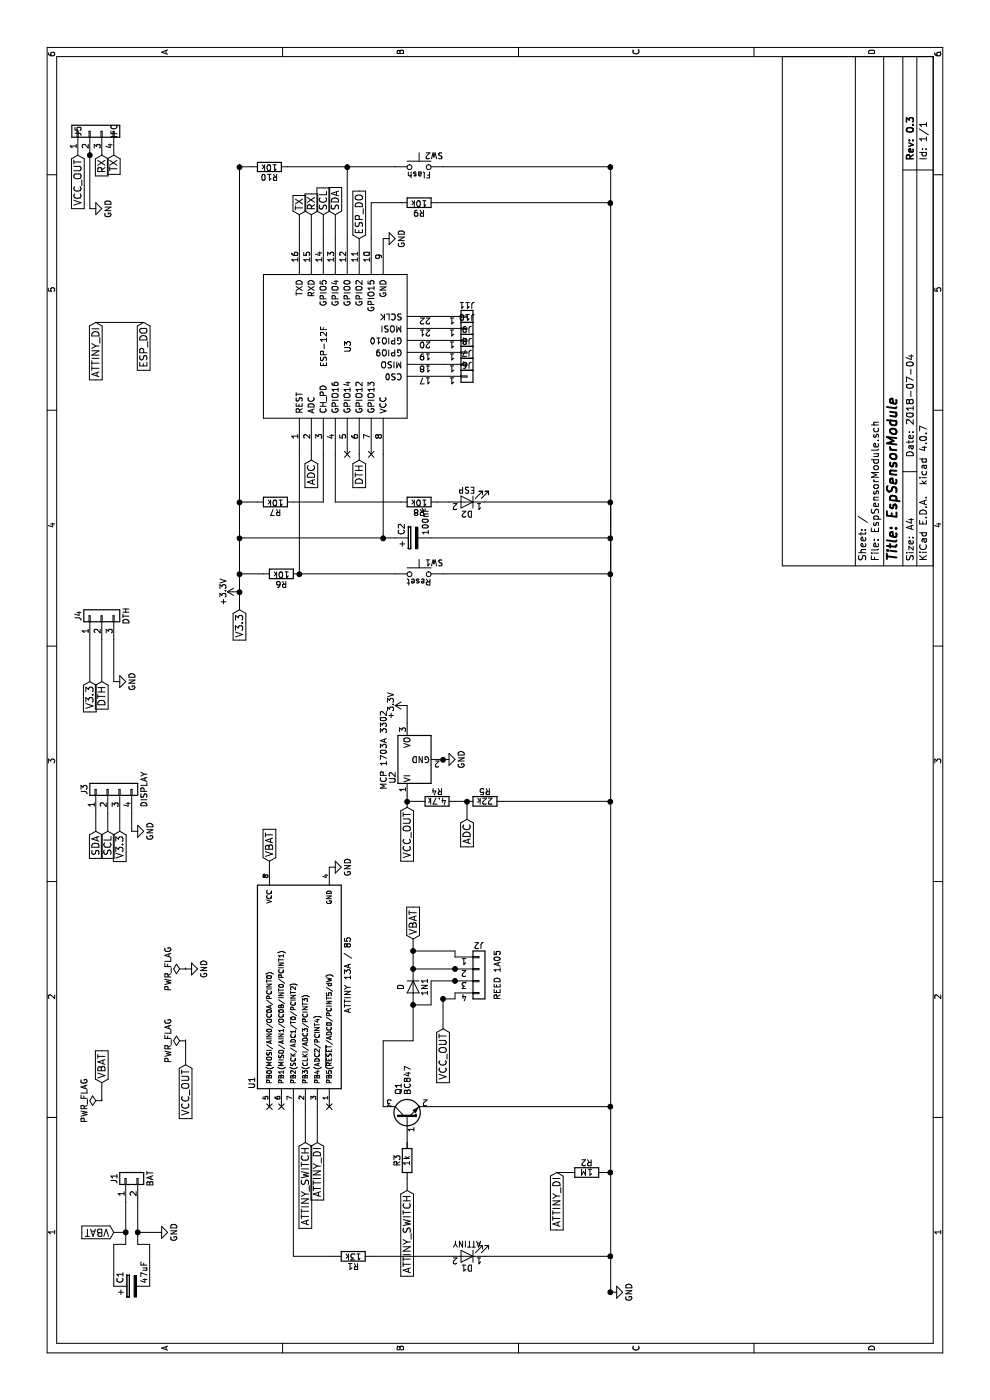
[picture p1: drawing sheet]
EESchema Schematic File Version 2
LIBS:power
LIBS:device
LIBS:switches
LIBS:relays
LIBS:motors
LIBS:transistors
LIBS:conn
LIBS:linear
LIBS:regul
LIBS:74xx
LIBS:cmos4000
LIBS:adc-dac
LIBS:memory
LIBS:xilinx
LIBS:microcontrollers
LIBS:dsp
LIBS:microchip
LIBS:analog_switches
LIBS:motorola
LIBS:texas
LIBS:intel
LIBS:audio
LIBS:interface
LIBS:digital-audio
LIBS:philips
LIBS:display
LIBS:cypress
LIBS:siliconi
LIBS:opto
LIBS:atmel
LIBS:contrib
LIBS:valves
LIBS:ESP8266
LIBS:EspSensorModule-cache
EELAYER 25 0
EELAYER END
$Descr A4 11693 8268
encoding utf-8
Sheet 1 1
Title "EspSensorModule"
Date "2018-07-04"
Rev "0.3"
Comp ""
Comment1 ""
Comment2 ""
Comment3 ""
Comment4 ""
$EndDescr
$Comp
L D 1N1
U 1 1
P 3450 3450
F 0 "1N1" H 3450 3550 50  0000 C CNN
F 1 "D" H 3450 3350 50  0000 C CNN
F 2 "Diodes_SMD:D_SMA_Handsoldering" H 3450 3450 50  0001 C CNN
F 3 "" H 3450 3450 50  0001 C CNN
	1    3450 3450
	-1   0    0    1   
$EndComp
$Comp
L R R3
U 1 1
P 2000 3400
F 0 "R3" V 2080 3400 50  0000 C CNN
F 1 "1k" V 2000 3400 50  0000 C CNN
F 2 "Resistors_SMD:R_0805_HandSoldering" V 1930 3400 50  0001 C CNN
F 3 "" H 2000 3400 50  0001 C CNN
	1    2000 3400
	0    -1   -1   0   
$EndComp
Text GLabel 1400 950  1    60   Input ~ 0
VBAT
Text GLabel 4500 2250 2    60   Input ~ 0
VBAT
Text GLabel 3850 3450 2    60   Input ~ 0
VBAT
Text GLabel 3100 3700 0    60   Input ~ 0
VCC_OUT
Text GLabel 2150 2650 0    60   Input ~ 0
ATTINY_DI
NoConn ~ 2450 2350
NoConn ~ 2450 2250
$Comp
L ESP-12F U3
U 1 1
P 8800 2800
F 0 "U3" H 8800 2700 50  0000 C CNN
F 1 "ESP-12F" H 8800 2900 50  0000 C CNN
F 2 "ESP8266:ESP-12E_SMD" H 8800 2800 50  0001 C CNN
F 3 "" H 8800 2800 50  0001 C CNN
	1    8800 2800
	1    0    0    -1  
$EndComp
$Comp
L MCP1703A-3302_SOT223 U2
U 1 1
P 5350 3400
F 0 "U2" H 5200 3525 50  0000 C CNN
F 1 "MCP 1703A 3302" H 5100 3600 50  0000 L CNN
F 2 "TO_SOT_Packages_SMD:SOT-223-3Lead_TabPin2" H 5350 3600 50  0001 C CNN
F 3 "" H 5350 3350 50  0001 C CNN
	1    5350 3400
	1    0    0    -1  
$EndComp
Text GLabel 4950 3400 0    60   Input ~ 0
VCC_OUT
$Comp
L R R4
U 1 1
P 5000 3650
F 0 "R4" V 5080 3650 50  0000 C CNN
F 1 "4.7k" V 5000 3650 50  0000 C CNN
F 2 "Resistors_SMD:R_0805_HandSoldering" V 4930 3650 50  0001 C CNN
F 3 "" H 5000 3650 50  0001 C CNN
	1    5000 3650
	1    0    0    -1  
$EndComp
$Comp
L R R5
U 1 1
P 5000 4050
F 0 "R5" V 5080 4050 50  0000 C CNN
F 1 "22k" V 5000 4050 50  0000 C CNN
F 2 "Resistors_SMD:R_0805_HandSoldering" V 4930 4050 50  0001 C CNN
F 3 "" H 5000 4050 50  0001 C CNN
	1    5000 4050
	1    0    0    -1  
$EndComp
Text GLabel 9900 2500 2    60   Input ~ 0
TX
Text GLabel 9900 2600 2    60   Input ~ 0
RX
Text GLabel 6000 750  0    60   Input ~ 0
V3.3
Text GLabel 6000 850  0    60   Input ~ 0
DTH
Text GLabel 7850 3000 0    60   Input ~ 0
DTH
$Comp
L R R8
U 1 1
P 7500 3500
F 0 "R8" V 7580 3500 50  0000 C CNN
F 1 "10k" V 7500 3500 50  0000 C CNN
F 2 "Resistors_SMD:R_0805_HandSoldering" V 7430 3500 50  0001 C CNN
F 3 "" H 7500 3500 50  0001 C CNN
	1    7500 3500
	-1   0    0    1   
$EndComp
$Comp
L LED D2
U 1 1
P 7500 3900
F 0 "D2" H 7500 4000 50  0000 C CNN
F 1 "ESP" H 7500 3800 50  0000 C CNN
F 2 "LEDs:LED_0805_HandSoldering" H 7500 3900 50  0001 C CNN
F 3 "" H 7500 3900 50  0001 C CNN
	1    7500 3900
	0    -1   -1   0   
$EndComp
Text GLabel 9700 3000 2    60   Input ~ 0
ESP_DO
$Comp
L R R6
U 1 1
P 6900 2350
F 0 "R6" V 6980 2350 50  0000 C CNN
F 1 "10k" V 6900 2350 50  0000 C CNN
F 2 "Resistors_SMD:R_0805_HandSoldering" V 6830 2350 50  0001 C CNN
F 3 "" H 6900 2350 50  0001 C CNN
	1    6900 2350
	-1   0    0    1   
$EndComp
$Comp
L SW_Push SW2
U 1 1
P 10300 3500
F 0 "SW2" H 10350 3600 50  0000 L CNN
F 1 "Flash" H 10300 3440 50  0000 C CNN
F 2 "Buttons_Switches_SMD:SW_SPST_TL3342" H 10300 3700 50  0001 C CNN
F 3 "" H 10300 3700 50  0001 C CNN
	1    10300 3500
	0    1    1    0   
$EndComp
$Comp
L R R10
U 1 1
P 10300 2250
F 0 "R10" V 10380 2250 50  0000 C CNN
F 1 "10k" V 10300 2250 50  0000 C CNN
F 2 "Resistors_SMD:R_0805_HandSoldering" V 10230 2250 50  0001 C CNN
F 3 "" H 10300 2250 50  0001 C CNN
	1    10300 2250
	-1   0    0    1   
$EndComp
$Comp
L R R7
U 1 1
P 7500 2300
F 0 "R7" V 7580 2300 50  0000 C CNN
F 1 "10k" V 7500 2300 50  0000 C CNN
F 2 "Resistors_SMD:R_0805_HandSoldering" V 7430 2300 50  0001 C CNN
F 3 "" H 7500 2300 50  0001 C CNN
	1    7500 2300
	-1   0    0    1   
$EndComp
$Comp
L R R9
U 1 1
P 10000 3500
F 0 "R9" V 10080 3500 50  0000 C CNN
F 1 "10k" V 10000 3500 50  0000 C CNN
F 2 "Resistors_SMD:R_0805_HandSoldering" V 9930 3500 50  0001 C CNN
F 3 "" H 10000 3500 50  0001 C CNN
	1    10000 3500
	-1   0    0    1   
$EndComp
Text GLabel 7850 2600 0    60   Input ~ 0
ADC
Text GLabel 4850 3900 0    60   Input ~ 0
ADC
$Comp
L SW_Push SW1
U 1 1
P 6900 3500
F 0 "SW1" H 6950 3600 50  0000 L CNN
F 1 "Reset" H 6900 3440 50  0000 C CNN
F 2 "Buttons_Switches_SMD:SW_SPST_TL3342" H 6900 3700 50  0001 C CNN
F 3 "" H 6900 3700 50  0001 C CNN
	1    6900 3500
	0    1    1    0   
$EndComp
$Comp
L CP C2
U 1 1
P 7200 3450
F 0 "C2" H 7225 3550 50  0000 L CNN
F 1 "100nF" H 7225 3350 50  0000 L CNN
F 2 "Capacitors_THT:CP_Radial_D4.0mm_P2.00mm" H 7238 3300 50  0001 C CNN
F 3 "" H 7200 3450 50  0001 C CNN
	1    7200 3450
	1    0    0    -1  
$EndComp
Text GLabel 4750 800  0    60   Input ~ 0
SDA
Text GLabel 4750 900  0    60   Input ~ 0
SCL
Text GLabel 9900 2800 2    60   Input ~ 0
SDA
Text GLabel 9900 2700 2    60   Input ~ 0
SCL
Text GLabel 4750 1000 0    60   Input ~ 0
V3.3
$Comp
L Conn_01x04 J3
U 1 1
P 5100 900
F 0 "J3" H 5100 1100 50  0000 C CNN
F 1 "DISPLAY" H 5100 600 50  0000 C CNN
F 2 "Pin_Headers:Pin_Header_Straight_1x04_Pitch2.54mm" H 5100 900 50  0001 C CNN
F 3 "" H 5100 900 50  0001 C CNN
	1    5100 900 
	1    0    0    -1  
$EndComp
$Comp
L Conn_01x02 J1
U 1 1
P 1850 1050
F 0 "J1" H 1850 1150 50  0000 C CNN
F 1 "BAT" H 1850 850 50  0000 C CNN
F 2 "Pin_Headers:Pin_Header_Straight_1x02_Pitch2.54mm" H 1850 1050 50  0001 C CNN
F 3 "" H 1850 1050 50  0001 C CNN
	1    1850 1050
	1    0    0    -1  
$EndComp
$Comp
L R R1
U 1 1
P 1200 2950
F 0 "R1" V 1280 2950 50  0000 C CNN
F 1 "13k" V 1200 2950 50  0000 C CNN
F 2 "Resistors_SMD:R_0805_HandSoldering" V 1130 2950 50  0001 C CNN
F 3 "" H 1200 2950 50  0001 C CNN
	1    1200 2950
	-1   0    0    1   
$EndComp
$Comp
L LED D1
U 1 1
P 1200 3900
F 0 "D1" H 1200 4000 50  0000 C CNN
F 1 "ATTINY" H 1200 3800 50  0000 C CNN
F 2 "LEDs:LED_0805_HandSoldering" H 1200 3900 50  0001 C CNN
F 3 "" H 1200 3900 50  0001 C CNN
	1    1200 3900
	0    -1   -1   0   
$EndComp
$Comp
L CP C1
U 1 1
P 950 1100
F 0 "C1" H 975 1200 50  0000 L CNN
F 1 "47uF" H 975 1000 50  0000 L CNN
F 2 "Capacitors_THT:CP_Radial_D4.0mm_P2.00mm" H 988 950 50  0001 C CNN
F 3 "" H 950 1100 50  0001 C CNN
	1    950  1100
	1    0    0    -1  
$EndComp
Text GLabel 2150 2550 0    60   Input ~ 0
ATTINY_SWITCH
Text GLabel 1750 3400 0    60   Input ~ 0
ATTINY_SWITCH
Text GLabel 1900 4650 0    60   Input ~ 0
ATTINY_DI
$Comp
L R R2
U 1 1
P 1900 4900
F 0 "R2" V 1980 4900 50  0000 C CNN
F 1 "1M" V 1900 4900 50  0000 C CNN
F 2 "Resistors_SMD:R_0805_HandSoldering" V 1830 4900 50  0001 C CNN
F 3 "" H 1900 4900 50  0001 C CNN
	1    1900 4900
	1    0    0    -1  
$EndComp
NoConn ~ 7900 2900
Text GLabel 10400 950  0    60   Input ~ 0
TX
Text GLabel 10400 850  0    60   Input ~ 0
RX
$Comp
L ATTINY13-20SSU U1
U 1 1
P 3450 2500
F 0 "U1" H 2650 2900 50  0000 C CNN
F 1 "ATTINY 13A / 85" H 3550 2100 50  0000 C CNN
F 2 "EspSensorModule:SOP-SOIC-8_3.9x4.9mm_Pitch1.27mm" H 4050 2500 50  0001 C CIN
F 3 "" H 2650 2850 50  0001 C CNN
	1    3450 2500
	1    0    0    -1  
$EndComp
Text GLabel 2650 850  2    60   Input ~ 0
VBAT
Text GLabel 2800 1550 0    60   Input ~ 0
VCC_OUT
$Comp
L PWR_FLAG #FLG01
U 1 1
P 2500 850
F 0 "#FLG01" H 2500 925 50  0001 C CNN
F 1 "PWR_FLAG" H 2500 1000 50  0000 C CNN
F 2 "" H 2500 850 50  0001 C CNN
F 3 "" H 2500 850 50  0001 C CNN
	1    2500 850 
	1    0    0    -1  
$EndComp
$Comp
L PWR_FLAG #FLG02
U 1 1
P 3000 1550
F 0 "#FLG02" H 3000 1625 50  0001 C CNN
F 1 "PWR_FLAG" H 3000 1700 50  0000 C CNN
F 2 "" H 3000 1550 50  0001 C CNN
F 3 "" H 3000 1550 50  0001 C CNN
	1    3000 1550
	1    0    0    -1  
$EndComp
$Comp
L GND #PWR03
U 1 1
P 1400 1300
F 0 "#PWR03" H 1400 1050 50  0001 C CNN
F 1 "GND" H 1400 1150 50  0000 C CNN
F 2 "" H 1400 1300 50  0001 C CNN
F 3 "" H 1400 1300 50  0001 C CNN
	1    1400 1300
	1    0    0    -1  
$EndComp
$Comp
L +3.3V #PWR04
U 1 1
P 6750 2000
F 0 "#PWR04" H 6750 1850 50  0001 C CNN
F 1 "+3.3V" H 6750 2140 50  0000 C CNN
F 2 "" H 6750 2000 50  0001 C CNN
F 3 "" H 6750 2000 50  0001 C CNN
	1    6750 2000
	1    0    0    -1  
$EndComp
$Comp
L +3.3V #PWR05
U 1 1
P 5800 3400
F 0 "#PWR05" H 5800 3250 50  0001 C CNN
F 1 "+3.3V" H 5800 3540 50  0000 C CNN
F 2 "" H 5800 3400 50  0001 C CNN
F 3 "" H 5800 3400 50  0001 C CNN
	1    5800 3400
	1    0    0    -1  
$EndComp
$Comp
L GND #PWR06
U 1 1
P 900 5100
F 0 "#PWR06" H 900 4850 50  0001 C CNN
F 1 "GND" H 900 4950 50  0000 C CNN
F 2 "" H 900 5100 50  0001 C CNN
F 3 "" H 900 5100 50  0001 C CNN
	1    900  5100
	1    0    0    -1  
$EndComp
Text GLabel 6600 2000 0    60   Input ~ 0
V3.3
$Comp
L GND #PWR07
U 1 1
P 9700 3200
F 0 "#PWR07" H 9700 2950 50  0001 C CNN
F 1 "GND" H 9700 3050 50  0000 C CNN
F 2 "" H 9700 3200 50  0001 C CNN
F 3 "" H 9700 3200 50  0001 C CNN
	1    9700 3200
	1    0    0    -1  
$EndComp
$Comp
L GND #PWR08
U 1 1
P 5350 3700
F 0 "#PWR08" H 5350 3450 50  0001 C CNN
F 1 "GND" H 5350 3550 50  0000 C CNN
F 2 "" H 5350 3700 50  0001 C CNN
F 3 "" H 5350 3700 50  0001 C CNN
	1    5350 3700
	1    0    0    -1  
$EndComp
$Comp
L GND #PWR09
U 1 1
P 4450 2750
F 0 "#PWR09" H 4450 2500 50  0001 C CNN
F 1 "GND" H 4450 2600 50  0000 C CNN
F 2 "" H 4450 2750 50  0001 C CNN
F 3 "" H 4450 2750 50  0001 C CNN
	1    4450 2750
	1    0    0    -1  
$EndComp
$Comp
L GND #PWR010
U 1 1
P 4750 1100
F 0 "#PWR010" H 4750 850 50  0001 C CNN
F 1 "GND" H 4750 950 50  0000 C CNN
F 2 "" H 4750 1100 50  0001 C CNN
F 3 "" H 4750 1100 50  0001 C CNN
	1    4750 1100
	1    0    0    -1  
$EndComp
$Comp
L GND #PWR011
U 1 1
P 6000 950
F 0 "#PWR011" H 6000 700 50  0001 C CNN
F 1 "GND" H 6000 800 50  0000 C CNN
F 2 "" H 6000 950 50  0001 C CNN
F 3 "" H 6000 950 50  0001 C CNN
	1    6000 950 
	1    0    0    -1  
$EndComp
$Comp
L GND #PWR012
U 1 1
P 3600 1550
F 0 "#PWR012" H 3600 1300 50  0001 C CNN
F 1 "GND" H 3600 1400 50  0000 C CNN
F 2 "" H 3600 1550 50  0001 C CNN
F 3 "" H 3600 1550 50  0001 C CNN
	1    3600 1550
	1    0    0    -1  
$EndComp
$Comp
L PWR_FLAG #FLG013
U 1 1
P 3600 1550
F 0 "#FLG013" H 3600 1625 50  0001 C CNN
F 1 "PWR_FLAG" H 3600 1700 50  0000 C CNN
F 2 "" H 3600 1550 50  0001 C CNN
F 3 "" H 3600 1550 50  0001 C CNN
	1    3600 1550
	1    0    0    -1  
$EndComp
Wire Wire Line
	4450 2250 4500 2250
Wire Wire Line
	2450 5100 2450 3600
Wire Wire Line
	2450 3200 3000 3200
Wire Wire Line
	3000 3200 3000 3450
Wire Wire Line
	3600 3450 3850 3450
Wire Wire Line
	3500 3600 3300 3600
Wire Wire Line
	3300 3600 3300 3450
Wire Wire Line
	3300 3450 3000 3450
Connection ~ 3600 3450
Connection ~ 3300 3450
Connection ~ 3750 3450
Wire Wire Line
	4950 3400 5050 3400
Wire Wire Line
	5000 3400 5000 3500
Connection ~ 5000 3400
Wire Wire Line
	7900 2600 7850 2600
Wire Wire Line
	9700 2600 9900 2600
Wire Wire Line
	9900 2500 9700 2500
Wire Wire Line
	5650 3400 5800 3400
Wire Wire Line
	6350 750  6000 750 
Wire Wire Line
	6000 950  6350 950 
Wire Wire Line
	6350 850  6000 850 
Wire Wire Line
	7850 3000 7900 3000
Wire Wire Line
	7200 3200 7900 3200
Wire Wire Line
	6900 2500 7900 2500
Wire Wire Line
	6600 2000 10300 2000
Wire Wire Line
	9700 2900 10300 2900
Wire Wire Line
	10300 2400 10300 3300
Connection ~ 10300 2900
Wire Wire Line
	7500 2700 7900 2700
Wire Wire Line
	9700 3100 10000 3100
Wire Wire Line
	900  5100 10300 5100
Wire Wire Line
	6900 2200 6900 2000
Connection ~ 6900 2000
Wire Wire Line
	6900 2500 6900 3300
Wire Wire Line
	6900 5100 6900 3700
Connection ~ 6900 5100
Connection ~ 6900 2500
Wire Wire Line
	7500 2700 7500 2450
Wire Wire Line
	7500 2150 7500 2000
Connection ~ 7500 2000
Wire Wire Line
	7500 5100 7500 4050
Connection ~ 7500 5100
Wire Wire Line
	7500 3750 7500 3650
Wire Wire Line
	7500 2800 7500 3350
Wire Wire Line
	7200 2000 7200 3300
Connection ~ 7200 2000
Connection ~ 7200 3200
Wire Wire Line
	7200 5100 7200 3600
Connection ~ 7200 5100
Wire Wire Line
	10300 2000 10300 2100
Connection ~ 10300 2000
Wire Wire Line
	10000 3100 10000 3350
Wire Wire Line
	10000 3650 10000 5100
Connection ~ 10000 5100
Wire Wire Line
	10300 5100 10300 3700
Connection ~ 10300 5100
Wire Wire Line
	9700 2700 9900 2700
Wire Wire Line
	9900 2800 9700 2800
Wire Wire Line
	4750 1100 4900 1100
Wire Wire Line
	4900 1000 4750 1000
Wire Wire Line
	4750 900  4900 900 
Wire Wire Line
	4900 800  4750 800 
Wire Wire Line
	2150 2650 2450 2650
Wire Wire Line
	1200 2450 1200 2800
Wire Wire Line
	1200 3750 1200 3100
Wire Wire Line
	6900 5100 7500 5100
Wire Wire Line
	1200 4050 1200 5100
Connection ~ 1200 5100
Wire Wire Line
	1300 1050 1650 1050
Wire Wire Line
	1300 1150 1650 1150
Wire Wire Line
	1400 1050 1400 950 
Wire Wire Line
	1400 1150 1400 1300
Wire Wire Line
	950  950  1300 950 
Wire Wire Line
	1300 950  1300 1050
Connection ~ 1400 1050
Wire Wire Line
	950  1250 1300 1250
Wire Wire Line
	1300 1250 1300 1150
Connection ~ 1400 1150
Wire Wire Line
	1750 3400 1850 3400
Wire Wire Line
	2150 3400 2100 3400
Connection ~ 2450 5100
Wire Wire Line
	5000 3800 5000 3900
Wire Wire Line
	5000 4200 5000 5100
Connection ~ 5000 5100
Wire Wire Line
	5000 3900 4850 3900
Connection ~ 5000 3900
Wire Wire Line
	7500 2800 7900 2800
Wire Wire Line
	1900 4650 1900 4750
Wire Wire Line
	1900 5050 1900 5100
Connection ~ 1900 5100
Wire Wire Line
	9950 750  10400 750 
Wire Wire Line
	10400 850  10400 850 
Wire Wire Line
	2500 850  2650 850 
Wire Wire Line
	2800 1550 3000 1550
Connection ~ 6750 2000
Connection ~ 900  5100
Connection ~ 5350 3700
Connection ~ 3350 3700
Wire Wire Line
	3350 3700 3100 3700
$Comp
L Conn_01x04 J2
U 1 1
P 3600 4000
F 0 "J2" H 3600 4200 50  0000 C CNN
F 1 "REED 1A05" V 3750 3950 50  0000 C CNN
F 2 "EspSensorModule:Relay_Reed" H 3600 4000 50  0001 C CNN
F 3 "" H 3600 4000 50  0001 C CNN
	1    3600 4000
	0    1    1    0   
$EndComp
Wire Wire Line
	3750 3800 3750 3450
Wire Wire Line
	3350 3800 3350 3700
Connection ~ 3500 3800
Connection ~ 3600 3800
Wire Wire Line
	3350 3800 3400 3800
Wire Wire Line
	3750 3800 3700 3800
Wire Wire Line
	3500 3600 3500 3800
Wire Wire Line
	3600 3800 3600 3450
$Comp
L BC847 Q1
U 1 1
P 2350 3400
F 0 "Q1" H 2550 3475 50  0000 L CNN
F 1 "BC847" H 2550 3400 50  0000 L CNN
F 2 "TO_SOT_Packages_SMD:SOT-23" H 2550 3325 50  0001 L CIN
F 3 "" H 2350 3400 50  0001 L CNN
	1    2350 3400
	1    0    0    -1  
$EndComp
$Comp
L Conn_01x03 J4
U 1 1
P 6550 850
F 0 "J4" H 6550 1050 50  0000 C CNN
F 1 "DTH" H 6550 650 50  0000 C CNN
F 2 "Socket_Strips:Socket_Strip_Straight_1x03_Pitch2.54mm" H 6550 850 50  0001 C CNN
F 3 "" H 6550 850 50  0001 C CNN
	1    6550 850 
	1    0    0    -1  
$EndComp
NoConn ~ 7900 3100
$Comp
L Conn_01x01 J6
U 1 1
P 8550 3900
F 0 "J6" H 8550 4000 50  0000 C CNN
F 1 " " H 8550 3800 50  0000 C CNN
F 2 "EspSensorModule:TestPin" H 8550 3900 50  0001 C CNN
F 3 "" H 8550 3900 50  0001 C CNN
	1    8550 3900
	0    1    1    0   
$EndComp
$Comp
L Conn_01x01 J11
U 1 1
P 9050 3900
F 0 "J11" H 9050 4000 50  0000 C CNN
F 1 " " H 9050 3800 50  0000 C CNN
F 2 "EspSensorModule:TestPin" H 9050 3900 50  0001 C CNN
F 3 "" H 9050 3900 50  0001 C CNN
	1    9050 3900
	0    1    1    0   
$EndComp
$Comp
L Conn_01x01 J10
U 1 1
P 8950 3900
F 0 "J10" H 8950 4000 50  0000 C CNN
F 1 " " H 8950 3800 50  0000 C CNN
F 2 "EspSensorModule:TestPin" H 8950 3900 50  0001 C CNN
F 3 "" H 8950 3900 50  0001 C CNN
	1    8950 3900
	0    1    1    0   
$EndComp
$Comp
L Conn_01x01 J9
U 1 1
P 8850 3900
F 0 "J9" H 8850 4000 50  0000 C CNN
F 1 " " H 8850 3800 50  0000 C CNN
F 2 "EspSensorModule:TestPin" H 8850 3900 50  0001 C CNN
F 3 "" H 8850 3900 50  0001 C CNN
	1    8850 3900
	0    1    1    0   
$EndComp
$Comp
L Conn_01x01 J8
U 1 1
P 8750 3900
F 0 "J8" H 8750 4000 50  0000 C CNN
F 1 " " H 8750 3800 50  0000 C CNN
F 2 "EspSensorModule:TestPin" H 8750 3900 50  0001 C CNN
F 3 "" H 8750 3900 50  0001 C CNN
	1    8750 3900
	0    1    1    0   
$EndComp
$Comp
L Conn_01x01 J7
U 1 1
P 8650 3900
F 0 "J7" H 8650 4000 50  0000 C CNN
F 1 " " H 8650 3800 50  0000 C CNN
F 2 "EspSensorModule:TestPin" H 8650 3900 50  0001 C CNN
F 3 "" H 8650 3900 50  0001 C CNN
	1    8650 3900
	0    1    1    0   
$EndComp
Wire Wire Line
	2450 2450 1200 2450
Wire Wire Line
	2150 2550 2450 2550
Text GLabel 10400 650  0    60   Input ~ 0
VCC_OUT
NoConn ~ 2450 2750
Text GLabel 9000 800  0    60   Input ~ 0
ATTINY_DI
Text GLabel 9000 1200 0    60   Input ~ 0
ESP_DO
$Comp
L Conn_01x04 J5
U 1 1
P 10600 750
F 0 "J5" H 10600 850 50  0000 C CNN
F 1 "IFC" H 10600 550 50  0000 C CNN
F 2 "Pin_Headers:Pin_Header_Angled_1x04_Pitch2.54mm" H 10600 750 50  0001 C CNN
F 3 "" H 10600 750 50  0001 C CNN
	1    10600 750 
	1    0    0    -1  
$EndComp
$Comp
L GND #PWR014
U 1 1
P 9950 750
F 0 "#PWR014" H 9950 500 50  0001 C CNN
F 1 "GND" H 9950 600 50  0000 C CNN
F 2 "" H 9950 750 50  0001 C CNN
F 3 "" H 9950 750 50  0001 C CNN
	1    9950 750 
	1    0    0    -1  
$EndComp
Connection ~ 10400 750 
Wire Wire Line
	9000 800  9000 1200
$EndSCHEMATC
